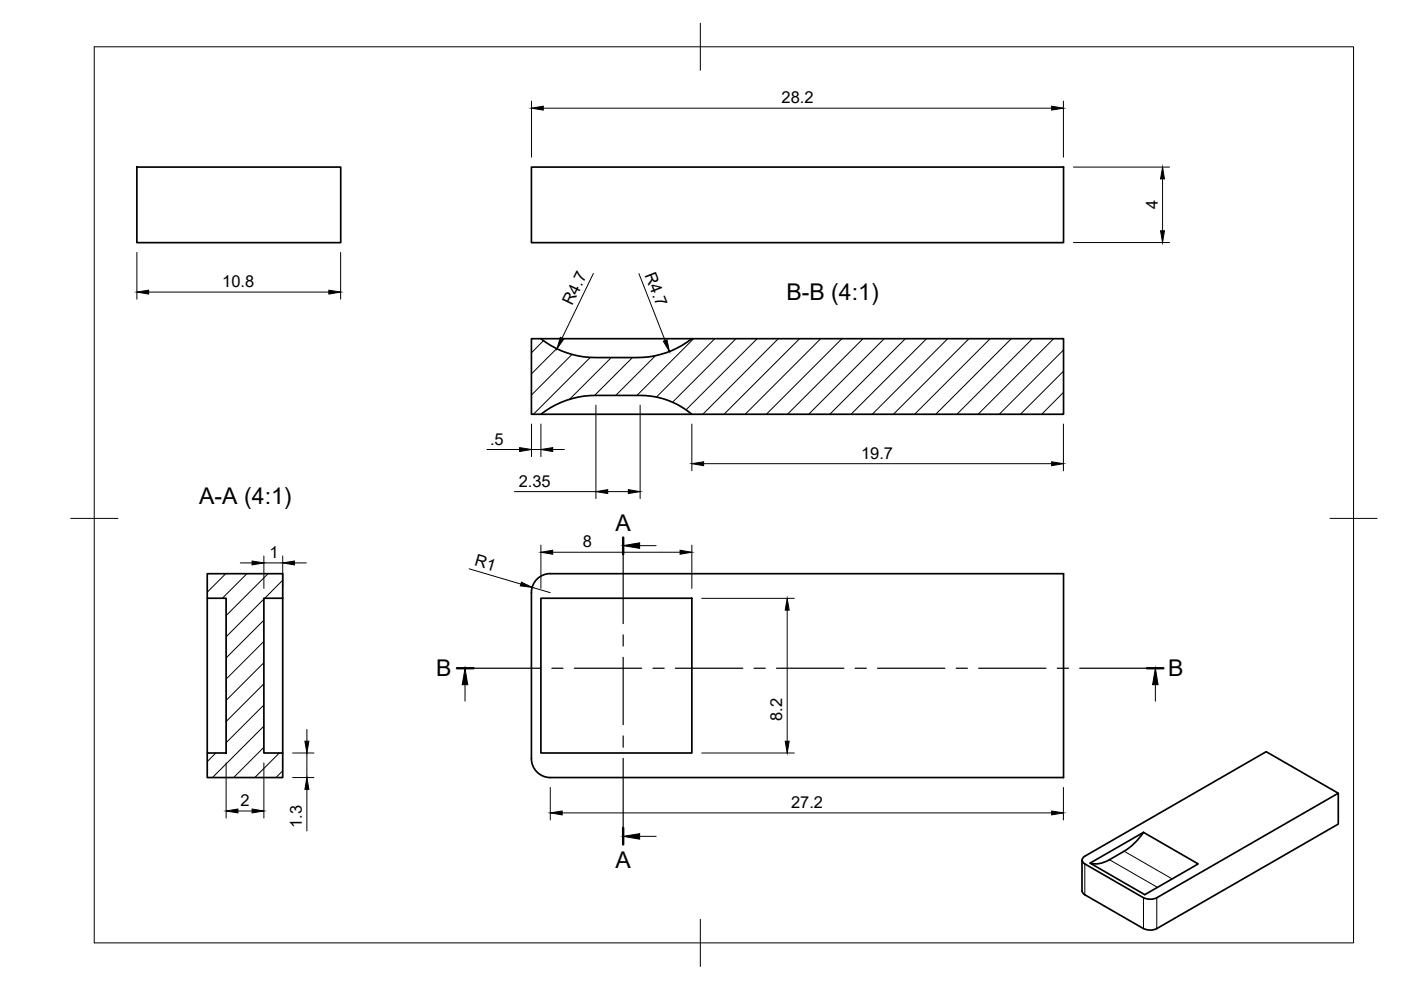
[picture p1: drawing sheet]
<svg xmlns="http://www.w3.org/2000/svg" width="297mm" height="210mm" viewBox="0 0 297 210" stroke-linecap="round" stroke-linejoin="round" font-family="sans-serif">
<!-- layer: Visible -->
<g fill="none" stroke="#000" stroke-width=".36">
<path d="M29 35.4h43.2v16h-43.2zM112.7 35.4h112.8v16h-112.8zM112.7 71.8h2a18.6 18.6 0 0 0 11.6 4h8.8a18.6 18.6 0 0 0 11.6-4h78.8v16h-78.8a16.9 16.9 0 0 0-11-4h-9.4a18.7 18.7 0 0 0-11.6 4h-2zM114.7 71.8h32M114.7 87.8h32M43.9 121.6h16v5.2h-4v32.9h4v5.2h-16v-5.2h4v-32.9h-4zM43.9 126.8v32.9M59.9 126.8v32.9M114.7 126.8h32v32.9h-32zM116.7 121.6a4 4 0 0 0-4 4v35.2a4 4 0 0 0 4 4.1h108.8v-43.3h-108.8M242.4 176.5a13 13 0 0 1-4.1 4l-4.3 2.4-1.8 .3-1.1-.2M283.7 168.2l-15.2-8.8-38.5 22.1a.87 .87 0 0 0-.6 .8 .87 .87 0 0 0 .6 .9l12.5 7.1 1.4 .4 1.4-.4"/>
<path d="M229.4 182.4v6.5l.4 .6 12.7 7.4 1.4 .3 1.4-.3M231.1 183l11.3-6.5 11.6 6.7-11.3 6.5zM245.3 190.3l38.4-22.1v6.5l-38.4 22.2"/>
</g>
<!-- layer: Visible Narrow -->
<path d="M230 183.2v6.5M235.2 182.3l10.2 5.8M238.3 180.5l10.2 5.8M242.4 190.3v6.6M245.3 190.3v6.6" fill="none" stroke="#000" stroke-width=".21"/>
<!-- layer: BORDER -->
<path d="M20 9.9h267v190h-267zM148.5 4.9v10M15 109.9h10M282 109.9h10M148.5 194.9v10" fill="none" stroke="#000" stroke-width=".21"/>
<!-- layer: Hatching -->
<g fill="none" stroke="#000" stroke-width=".21">
<path d="M115.2 72.2l-2.5 2.6M118 73.9l-5.3 5.4M121.3 75.1l-8.6 8.6M125.1 75.8l-12 12M129.6 75.8l-8.8 8.9M134.1 75.8l-8 8M139 75.4l-8.4 8.4M147.1 71.8l-12 12M151.6 71.8l-12.4 12.4M156 71.8l-13.4 13.5M160.5 71.8l-15 15.1M165 71.8l-16 16"/>
<path d="M169.5 71.8l-16 16M174 71.8l-16 16M178.5 71.8l-16 16M183 71.8l-16 16M187.5 71.8l-16 16M192 71.8l-16 16M196.4 71.8l-16 16M200.9 71.8l-15.9 16M205.4 71.8l-16 16M209.9 71.8l-16 16M214.4 71.8l-16 16M218.9 71.8l-16 16"/>
<path d="M223.4 71.8l-16 16M225.5 74.2l-13.6 13.6M225.5 78.7l-9.1 9.1M225.5 83.2l-4.6 4.6M225.5 87.7l-.1 .1M47.8 121.7l-3.9 3.9M52.3 121.7l-5.2 5.2M55.9 127l-8 8M55.9 131.5l-8 8M55.9 136l-8 8M56.8 121.7l-8.9 8.8M59.9 123l-3.8 3.9"/>
<path d="M45.8 159.7l-1.9 1.8M55.9 149.5l-8 8M55.9 154l-10.9 10.9M55.9 158.4l-6.4 6.5M55.9 140.5l-8 8M55.9 145l-8 8M59.2 159.7l-5.2 5.2M59.9 163.4l-1.4 1.5"/>
</g>
<!-- layer: Section Lines -->
<path d="M132.1 114v3.5M96.9 141.7h3.5M243.2 141.7h3.5M132.1 175.5v3.5" fill="none" stroke="#000" stroke-width=".51"/>
<g fill="none" stroke="#000" stroke-width=".25">
<path d="M132.1 117.5v14.7M132.1 134.6v2.4M132.1 139.4v14.3M100.4 141.7h14.2M117 141.7h2.4M121.8 141.7h14.3M132.1 156v2.4M138.4 141.7h2.4M143.2 141.7h14.3M159.9 141.7h2.3M164.6 141.7h14.3M181.3 141.7h2.4"/>
<path d="M186.1 141.7h14.2M202.7 141.7h2.4M207.5 141.7h14.3M224.2 141.7h2.3M228.9 141.7h14.3M132.1 160.8v14.7"/>
</g>
<path d="M135.6 115.7h3.5M98.6 145.2v3.5M245 145.2v3.5M135.6 177.3h3.5" fill="none" stroke="#000" stroke-width=".21"/>
<path d="M132.1 115.7l3.5-.6v1.2zM98.6 141.7l.6 3.5h-1.2zM245 141.7l.5 3.5h-1.1zM132.1 177.3l3.5-.5v1.1z" fill="#000" stroke="#000" stroke-width=".21"/>
<!-- layer: FD_Dimensions -->
<g fill="none" stroke="#000" stroke-width=".21">
<path d="M112.7 21.4v11.9M115.2 22.9h107.8M225.5 21.4v11.9M227.6 35.4h20.4M246.5 37.9v11M29 53.5v9.9M72.2 53.5v9.9M125.8 58l-6.6 13.7M135.5 58l5.5 14.2M227.6 51.4h20.4M31.5 61.9h38.2M103.2 95.3h7"/>
<path d="M112.7 89.9v6.9M112.7 95.3h2M114.7 89.9v6.9M117.2 95.3h2.5M126.3 85.9v19.8M135.7 85.9v19.8M146.7 89.9v9.9M149.2 98.3h73.8M225.5 89.9v9.9M50.9 119.4h2.5M55.9 117.9v6.8M55.9 119.4h4"/>
<path d="M59.9 117.9v6.8M62.4 119.4h2.5M109.1 104.2h17.2M114.7 115.6v9.1M117.2 117.1h27M128.8 104.2h4.4M146.7 115.6v9.1M99.5 120.6l10.9 3.2M112.8 124.5l3.9 1.2M148.8 126.9h19.6M166.9 129.4v27.8M62 159.7h4.6"/>
<path d="M65.1 154.7v2.5M65.1 159.7v5.2M148.8 159.7h19.6M47.9 161.7v11.8M50.4 172h3M55.9 161.7v11.8M62 164.9h4.6M65.1 167.4v8.8M116.7 167v6.9M119.2 172.4h103.8M225.5 167v6.9"/>
</g>
<g fill="#000" stroke="#000" stroke-width=".21">
<path d="M112.7 22.9l2.5-.4v.8zM223 22.5l2.5 .4-2.5 .4zM246.5 35.4l.4 2.5h-.8zM246.1 48.9h.8l-.4 2.5zM29 61.9l2.5-.4v.8zM69.7 61.5l2.5 .4-2.5 .4zM118.8 71.5l.7 .4-1.4 2zM140.6 72.3l.8-.3 .5 2.5zM110.2 94.9l2.5 .4-2.5 .4zM114.7 95.3l2.5-.4v.8zM146.7 98.3l2.5-.4v.8zM223 97.9l2.5 .4-2.5 .4z"/>
<path d="M53.4 118.9l2.5 .5-2.5 .4zM59.9 119.4l2.5-.5v.9zM114.7 117.1l2.5-.4v.8zM126.3 104.2l2.5-.4v.8zM133.2 103.8l2.5 .4-2.5 .4zM144.2 116.7l2.5 .4-2.5 .4zM110.6 123.4l2.2 1.1-2.5-.3zM166.9 126.9l.4 2.5h-.8zM64.6 157.2h.9l-.4 2.5zM166.5 157.2h.8l-.4 2.5zM47.9 172l2.5-.5v.9zM53.4 171.5l2.5 .5-2.5 .4z"/>
<path d="M65.1 164.9l.4 2.5h-.9zM116.7 172.4l2.5-.4v.8zM223 172l2.5 .4-2.5 .4z"/>
</g>
<g font-size="4.9">
<text x="166.7" y="63.7">B-B (4:1)</text>
<text x="42.2" y="106.9">A-A (4:1)</text>
<text x="130.5" y="112.6">A</text>
<text x="92.5" y="143.4">B</text>
<text x="247.7" y="143.4">B</text>
<text x="130.5" y="183.9">A</text>
</g>
<g font-size="3.5">
<text x="165.7" y="21.9">28.2</text>
<text x="245.5" y="44.3" transform="rotate(-90 245.5 44.3)">4</text>
<text x="136.7" y="58.3" transform="rotate(69 136.7 58.3)">R4.7</text>
<text x="47.1" y="60.9">10.8</text>
<text x="121.3" y="64.9" transform="rotate(-64 121.3 64.9)">R4.7</text>
<text x="103.9" y="94.3">.5</text>
<text x="182.6" y="97.3">19.7</text>
<text x="110" y="103.2">2.35</text>
<text x="57.1" y="118.4">1</text>
<text x="100.4" y="119.9" transform="rotate(16 100.4 119.9)">R1</text>
<text x="123.6" y="116">8</text>
<text x="165.9" y="152.9" transform="rotate(-90 165.9 152.9)">8.2</text>
<text x="51" y="171">2</text>
<text x="167.7" y="171.4">27.2</text>
<text x="64" y="175.5" transform="rotate(-90 64 175.5)">1.3</text>
</g>
</svg>
